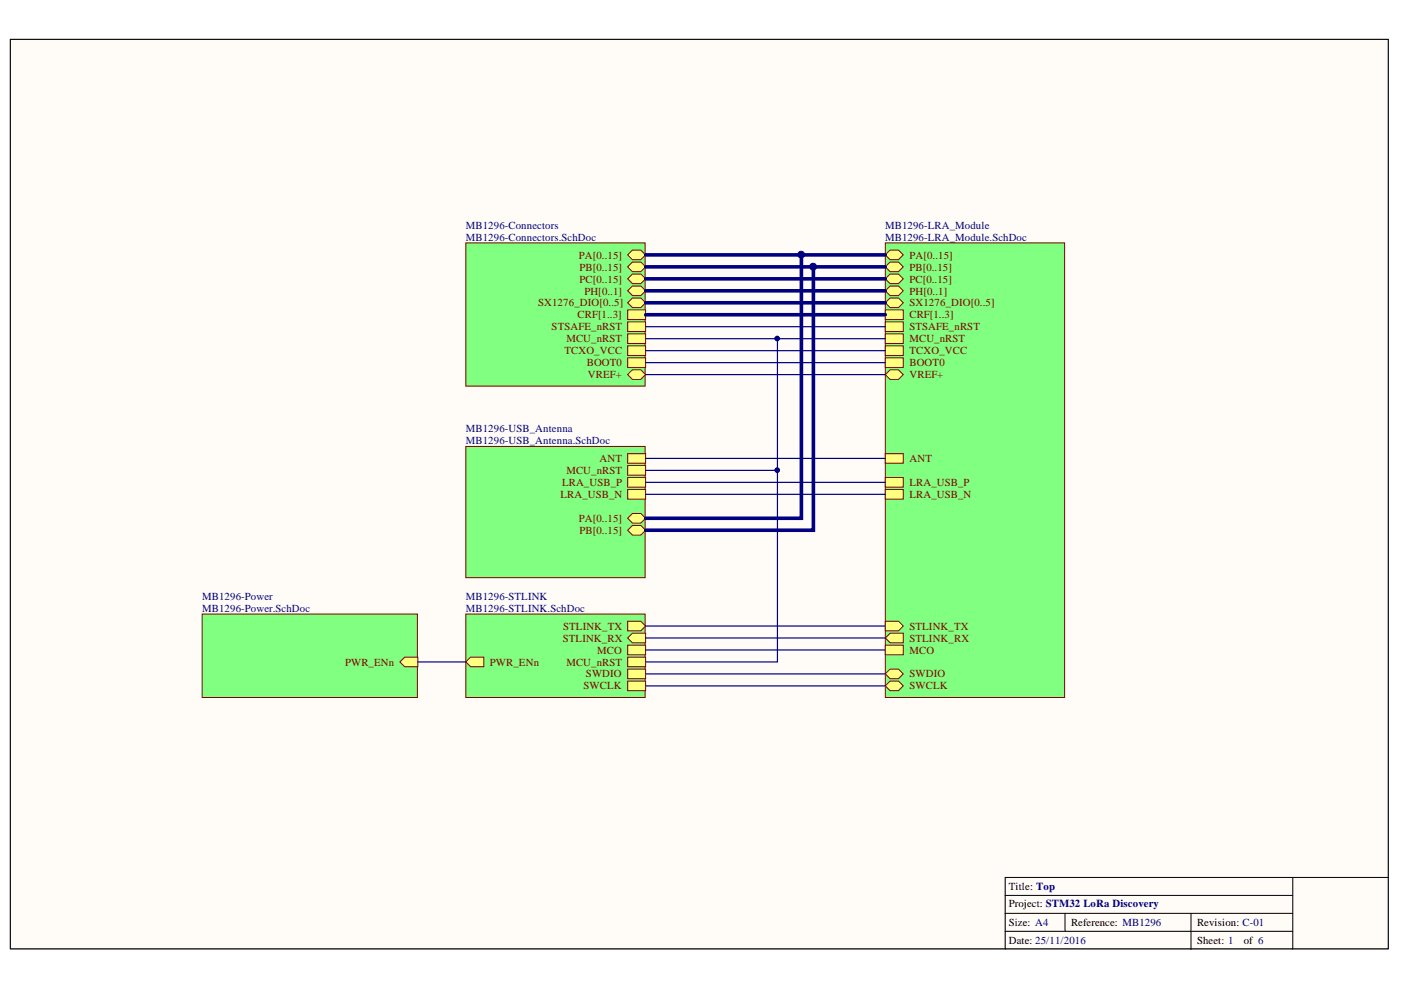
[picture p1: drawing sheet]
<svg xmlns="http://www.w3.org/2000/svg" width="297mm" height="210mm" viewBox="0 0 297 210" stroke-linecap="round" stroke-linejoin="round" font-family="sans-serif">
<path d="M2.2 8.4h292.1v192.8h-292.1z" fill="#fffcf8" stroke="#000" stroke-width=".21"/>
<path d="M213.1 189.8h61M213.1 193.7h61M213.1 197.5h61M225.8 193.7v3.8M252.5 193.7v7.6M274.1 186v15.3M294.4 186h-81.3v15.3" fill="none" stroke="#000" stroke-width=".21"/>
<path d="M98.8 51.5h38v30.4h-38z" fill="#80ff80" stroke="#800000" stroke-width=".21"/>
<path d="M133.1 54l1-1h1.8l1 1-1 1.1h-1.8z" fill-rule="evenodd" fill="#ffff80"/>
<path d="M133.1 54l1-1h1.8l1 1-1 1.1h-1.8z" fill="none" stroke="#800000" stroke-width=".21"/>
<path d="M133.1 56.6l1-1h1.8l1 1-1 1h-1.8z" fill-rule="evenodd" fill="#ffff80"/>
<path d="M133.1 56.6l1-1h1.8l1 1-1 1h-1.8z" fill="none" stroke="#800000" stroke-width=".21"/>
<path d="M133.1 59.1l1-1h1.8l1 1-1 1h-1.8z" fill-rule="evenodd" fill="#ffff80"/>
<path d="M133.1 59.1l1-1h1.8l1 1-1 1h-1.8z" fill="none" stroke="#800000" stroke-width=".21"/>
<path d="M133.1 70.8h3.8v2h-3.8z" fill-rule="evenodd" fill="#ffff80"/>
<path d="M133.1 70.8h3.8v2h-3.8z" fill="none" stroke="#800000" stroke-width=".21"/>
<path d="M133.1 75.9h3.8v2h-3.8z" fill-rule="evenodd" fill="#ffff80"/>
<path d="M133.1 75.9h3.8v2h-3.8z" fill="none" stroke="#800000" stroke-width=".21"/>
<path d="M133.1 64.2l1-1h1.8l1 1-1 1h-1.8z" fill-rule="evenodd" fill="#ffff80"/>
<path d="M133.1 64.2l1-1h1.8l1 1-1 1h-1.8z" fill="none" stroke="#800000" stroke-width=".21"/>
<path d="M133.1 65.7h3.8v2h-3.8z" fill-rule="evenodd" fill="#ffff80"/>
<path d="M133.1 65.7h3.8v2h-3.8z" fill="none" stroke="#800000" stroke-width=".21"/>
<path d="M133.1 73.3h3.8v2.1h-3.8z" fill-rule="evenodd" fill="#ffff80"/>
<path d="M133.1 73.3h3.8v2.1h-3.8z" fill="none" stroke="#800000" stroke-width=".21"/>
<path d="M133.1 61.7l1-1.1h1.8l1 1.1-1 1h-1.8z" fill-rule="evenodd" fill="#ffff80"/>
<path d="M133.1 61.7l1-1.1h1.8l1 1.1-1 1h-1.8z" fill="none" stroke="#800000" stroke-width=".21"/>
<path d="M133.1 68.3h3.8v2h-3.8z" fill-rule="evenodd" fill="#ffff80"/>
<path d="M133.1 68.3h3.8v2h-3.8z" fill="none" stroke="#800000" stroke-width=".21"/>
<path d="M133.1 79.4l1-1h1.8l1 1-1 1h-1.8z" fill-rule="evenodd" fill="#ffff80"/>
<path d="M133.1 79.4l1-1h1.8l1 1-1 1h-1.8z" fill="none" stroke="#800000" stroke-width=".21"/>
<path d="M98.8 94.7h38v27.8h-38z" fill="#80ff80" stroke="#800000" stroke-width=".21"/>
<path d="M133.1 103.8h3.8v2h-3.8z" fill-rule="evenodd" fill="#ffff80"/>
<path d="M133.1 103.8h3.8v2h-3.8z" fill="none" stroke="#800000" stroke-width=".21"/>
<path d="M133.1 101.3h3.8v2h-3.8z" fill-rule="evenodd" fill="#ffff80"/>
<path d="M133.1 101.3h3.8v2h-3.8z" fill="none" stroke="#800000" stroke-width=".21"/>
<path d="M133.1 98.7h3.8v2h-3.8z" fill-rule="evenodd" fill="#ffff80"/>
<path d="M133.1 98.7h3.8v2h-3.8z" fill="none" stroke="#800000" stroke-width=".21"/>
<path d="M133.1 96.2h3.8v2h-3.8z" fill-rule="evenodd" fill="#ffff80"/>
<path d="M133.1 96.2h3.8v2h-3.8z" fill="none" stroke="#800000" stroke-width=".21"/>
<path d="M133.1 109.9l1-1h1.8l1 1-1 1h-1.8z" fill-rule="evenodd" fill="#ffff80"/>
<path d="M133.1 109.9l1-1h1.8l1 1-1 1h-1.8z" fill="none" stroke="#800000" stroke-width=".21"/>
<path d="M133.1 112.4l1-1h1.8l1 1-1 1h-1.8z" fill-rule="evenodd" fill="#ffff80"/>
<path d="M133.1 112.4l1-1h1.8l1 1-1 1h-1.8z" fill="none" stroke="#800000" stroke-width=".21"/>
<path d="M98.8 130.2h38v17.7h-38z" fill="#80ff80" stroke="#800000" stroke-width=".21"/>
<path d="M133.1 144.4h3.8v2h-3.8z" fill-rule="evenodd" fill="#ffff80"/>
<path d="M133.1 144.4h3.8v2h-3.8z" fill="none" stroke="#800000" stroke-width=".21"/>
<path d="M133.1 141.9h3.8v2h-3.8z" fill-rule="evenodd" fill="#ffff80"/>
<path d="M133.1 141.9h3.8v2h-3.8z" fill="none" stroke="#800000" stroke-width=".21"/>
<path d="M133.1 136.8h3.8v2h-3.8z" fill-rule="evenodd" fill="#ffff80"/>
<path d="M133.1 136.8h3.8v2h-3.8z" fill="none" stroke="#800000" stroke-width=".21"/>
<path d="M133.1 139.3h3.8v2.1h-3.8z" fill-rule="evenodd" fill="#ffff80"/>
<path d="M133.1 139.3h3.8v2.1h-3.8z" fill="none" stroke="#800000" stroke-width=".21"/>
<path d="M133.1 135.3l1-1h2.8v2h-2.8z" fill-rule="evenodd" fill="#ffff80"/>
<path d="M133.1 135.3l1-1h2.8v2h-2.8z" fill="none" stroke="#800000" stroke-width=".21"/>
<path d="M133.1 131.7h2.8l1 1-1 1h-2.8z" fill-rule="evenodd" fill="#ffff80"/>
<path d="M133.1 131.7h2.8l1 1-1 1h-2.8z" fill="none" stroke="#800000" stroke-width=".21"/>
<path d="M98.8 140.3l1-1h2.8v2.1h-2.8z" fill-rule="evenodd" fill="#ffff80"/>
<path d="M98.8 140.3l1-1h2.8v2.1h-2.8z" fill="none" stroke="#800000" stroke-width=".21"/>
<path d="M187.7 51.5h38v96.4h-38z" fill="#80ff80" stroke="#800000" stroke-width=".21"/>
<path d="M187.7 101.3h3.8v2h-3.8z" fill-rule="evenodd" fill="#ffff80"/>
<path d="M187.7 101.3h3.8v2h-3.8z" fill="none" stroke="#800000" stroke-width=".21"/>
<path d="M187.7 103.8h3.8v2h-3.8z" fill-rule="evenodd" fill="#ffff80"/>
<path d="M187.7 103.8h3.8v2h-3.8z" fill="none" stroke="#800000" stroke-width=".21"/>
<path d="M187.7 131.7h2.8l1 1-1 1h-2.8z" fill-rule="evenodd" fill="#ffff80"/>
<path d="M187.7 131.7h2.8l1 1-1 1h-2.8z" fill="none" stroke="#800000" stroke-width=".21"/>
<path d="M187.7 135.3l1-1h2.8v2h-2.8z" fill-rule="evenodd" fill="#ffff80"/>
<path d="M187.7 135.3l1-1h2.8v2h-2.8z" fill="none" stroke="#800000" stroke-width=".21"/>
<path d="M187.7 96.2h3.8v2h-3.8z" fill-rule="evenodd" fill="#ffff80"/>
<path d="M187.7 96.2h3.8v2h-3.8z" fill="none" stroke="#800000" stroke-width=".21"/>
<path d="M187.7 68.3h3.8v2h-3.8z" fill-rule="evenodd" fill="#ffff80"/>
<path d="M187.7 68.3h3.8v2h-3.8z" fill="none" stroke="#800000" stroke-width=".21"/>
<path d="M187.7 70.8h3.8v2h-3.8z" fill-rule="evenodd" fill="#ffff80"/>
<path d="M187.7 70.8h3.8v2h-3.8z" fill="none" stroke="#800000" stroke-width=".21"/>
<path d="M187.7 73.3h3.8v2.1h-3.8z" fill-rule="evenodd" fill="#ffff80"/>
<path d="M187.7 73.3h3.8v2.1h-3.8z" fill="none" stroke="#800000" stroke-width=".21"/>
<path d="M187.7 136.8h3.8v2h-3.8z" fill-rule="evenodd" fill="#ffff80"/>
<path d="M187.7 136.8h3.8v2h-3.8z" fill="none" stroke="#800000" stroke-width=".21"/>
<path d="M187.7 54l1-1h1.8l1 1-1 1.1h-1.8z" fill-rule="evenodd" fill="#ffff80"/>
<path d="M187.7 54l1-1h1.8l1 1-1 1.1h-1.8z" fill="none" stroke="#800000" stroke-width=".21"/>
<path d="M187.7 56.6l1-1h1.8l1 1-1 1h-1.8z" fill-rule="evenodd" fill="#ffff80"/>
<path d="M187.7 56.6l1-1h1.8l1 1-1 1h-1.8z" fill="none" stroke="#800000" stroke-width=".21"/>
<path d="M187.7 59.1l1-1h1.8l1 1-1 1h-1.8z" fill-rule="evenodd" fill="#ffff80"/>
<path d="M187.7 59.1l1-1h1.8l1 1-1 1h-1.8z" fill="none" stroke="#800000" stroke-width=".21"/>
<path d="M187.7 64.2l1-1h1.8l1 1-1 1h-1.8z" fill-rule="evenodd" fill="#ffff80"/>
<path d="M187.7 64.2l1-1h1.8l1 1-1 1h-1.8z" fill="none" stroke="#800000" stroke-width=".21"/>
<path d="M187.7 65.7h3.8v2h-3.8z" fill-rule="evenodd" fill="#ffff80"/>
<path d="M187.7 65.7h3.8v2h-3.8z" fill="none" stroke="#800000" stroke-width=".21"/>
<path d="M187.7 75.9h3.8v2h-3.8z" fill-rule="evenodd" fill="#ffff80"/>
<path d="M187.7 75.9h3.8v2h-3.8z" fill="none" stroke="#800000" stroke-width=".21"/>
<path d="M187.7 61.7l1-1.1h1.8l1 1.1-1 1h-1.8z" fill-rule="evenodd" fill="#ffff80"/>
<path d="M187.7 61.7l1-1.1h1.8l1 1.1-1 1h-1.8z" fill="none" stroke="#800000" stroke-width=".21"/>
<path d="M187.7 142.9l1-1h1.8l1 1-1 1h-1.8z" fill-rule="evenodd" fill="#ffff80"/>
<path d="M187.7 142.9l1-1h1.8l1 1-1 1h-1.8z" fill="none" stroke="#800000" stroke-width=".21"/>
<path d="M187.7 145.4l1-1h1.8l1 1-1 1h-1.8z" fill-rule="evenodd" fill="#ffff80"/>
<path d="M187.7 145.4l1-1h1.8l1 1-1 1h-1.8z" fill="none" stroke="#800000" stroke-width=".21"/>
<path d="M187.7 79.4l1-1h1.8l1 1-1 1h-1.8z" fill-rule="evenodd" fill="#ffff80"/>
<path d="M187.7 79.4l1-1h1.8l1 1-1 1h-1.8z" fill="none" stroke="#800000" stroke-width=".21"/>
<path d="M136.9 59.1h50.8M136.9 56.6h50.8M136.9 54h50.8M169.9 54v55.9h-33M172.5 56.6v55.8h-35.6M136.9 61.7h50.8M136.9 64.2h50.8M136.9 66.7h50.8" fill="none" stroke="#000080" stroke-width=".76"/>
<g fill="none" stroke="#000080" stroke-width=".25">
<path d="M136.9 69.3h50.8M136.9 74.3h50.8M136.9 76.9h50.8M164.8 71.8v27.9h-27.9M136.9 97.2h50.8M164.8 99.7v40.6h-27.9M136.9 102.3h50.8M136.9 104.8h50.8M136.9 132.7h50.8M136.9 135.3h50.8M136.9 137.8h50.8M136.9 142.9h50.8"/>
<path d="M136.9 145.4h50.8"/>
</g>
<g fill="#000080" stroke="#000080" stroke-width=".21">
<circle cx="164.8" cy="99.7" r=".46"/>
<circle cx="164.8" cy="71.8" r=".46"/>
<circle cx="169.9" cy="54" r=".71"/>
<circle cx="172.4" cy="56.5" r=".72"/>
</g>
<path d="M42.9 130.2h45.6v17.7h-45.6z" fill="#80ff80" stroke="#800000" stroke-width=".21"/>
<path d="M84.8 140.3l1-1h2.8v2.1h-2.8z" fill-rule="evenodd" fill="#ffff80"/>
<path d="M84.8 140.3l1-1h2.8v2.1h-2.8z" fill="none" stroke="#800000" stroke-width=".21"/>
<path d="M136.9 71.8h50.8M136.9 79.4h50.8M88.6 140.3h10.2" fill="none" stroke="#000080" stroke-width=".25"/>
<circle cx="164.8" cy="71.8" r=".46" fill="#000080" stroke="#000080" stroke-width=".21"/>
<g font-size="2.3" fill="#000080">
<text x="98.8" y="48.5">MB1296-Connectors</text>
<text x="98.8" y="51">MB1296-Connectors.SchDoc</text>
<text x="187.7" y="48.5">MB1296-LRA_Module</text>
<text x="187.7" y="51">MB1296-LRA_Module.SchDoc</text>
<text x="98.8" y="91.6">MB1296-USB_Antenna</text>
<text x="98.8" y="94.1">MB1296-USB_Antenna.SchDoc</text>
<text x="42.9" y="127.2">MB1296-Power</text>
<text x="42.9" y="129.7">MB1296-Power.SchDoc</text>
<text x="98.8" y="127.2">MB1296-STLINK</text>
<text x="98.8" y="129.7">MB1296-STLINK.SchDoc</text>
</g>
<g font-size="2.3" fill="#800000">
<text x="122.7" y="54.8">PA[0..15]</text>
<text x="122.9" y="57.4">PB[0..15]</text>
<text x="122.9" y="59.9">PC[0..15]</text>
<text x="192.8" y="54.8">PA[0..15]</text>
<text x="192.8" y="57.4">PB[0..15]</text>
<text x="192.8" y="59.9">PC[0..15]</text>
<text x="114.1" y="65">SX1276_DIO[0..5]</text>
<text x="123.9" y="62.4">PH[0..1]</text>
<text x="192.8" y="65">SX1276_DIO[0..5]</text>
<text x="192.8" y="62.4">PH[0..1]</text>
<text x="117" y="70.1">STSAFE_nRST</text>
<text x="122.5" y="67.5">CRF[1..3]</text>
<text x="192.8" y="70.1">STSAFE_nRST</text>
<text x="192.8" y="67.5">CRF[1..3]</text>
<text x="119.7" y="75.1">TCXO_VCC</text>
<text x="120.1" y="72.6">MCU_nRST</text>
<text x="124.4" y="77.7">BOOT0</text>
<text x="192.8" y="72.6">MCU_nRST</text>
<text x="192.8" y="75.1">TCXO_VCC</text>
<text x="192.8" y="77.7">BOOT0</text>
<text x="124.7" y="80.2">VREF+</text>
<text x="192.8" y="80.2">VREF+</text>
<text x="120.1" y="100.5">MCU_nRST</text>
<text x="127.1" y="97.9">ANT</text>
<text x="192.8" y="97.9">ANT</text>
<text x="118.8" y="105.6">LRA_USB_N</text>
<text x="119.2" y="103">LRA_USB_P</text>
<text x="192.8" y="103">LRA_USB_P</text>
<text x="192.8" y="105.6">LRA_USB_N</text>
<text x="122.7" y="110.7">PA[0..15]</text>
<text x="122.9" y="113.2">PB[0..15]</text>
<text x="119.3" y="136">STLINK_RX</text>
<text x="119.4" y="133.5">STLINK_TX</text>
<text x="192.8" y="133.5">STLINK_TX</text>
<text x="192.8" y="136">STLINK_RX</text>
<text x="73.2" y="141.1">PWR_ENn</text>
<text x="103.9" y="141.1">PWR_ENn</text>
<text x="120.1" y="141.1">MCU_nRST</text>
<text x="124.2" y="143.6">SWDIO</text>
<text x="126.6" y="138.6">MCO</text>
<text x="192.8" y="138.6">MCO</text>
<text x="192.8" y="143.6">SWDIO</text>
<text x="123.7" y="146.2">SWCLK</text>
<text x="192.8" y="146.2">SWCLK</text>
</g>
<g font-size="2.3">
<text x="213.9" y="188.6">Title: Top</text>
<text x="213.9" y="196.3">Size: A4</text>
<text x="213.9" y="192.4">Project: STM32 LoRa Discovery</text>
<text x="227.1" y="196.3">Reference: MB1296</text>
<text x="253.8" y="196.3">Revision: C-01</text>
<text x="213.9" y="200.1">Date: 25/11/2016</text>
<text x="253.8" y="200.1">Sheet: 1</text>
<text x="263.7" y="200.1">of 6</text>
</g>
</svg>
